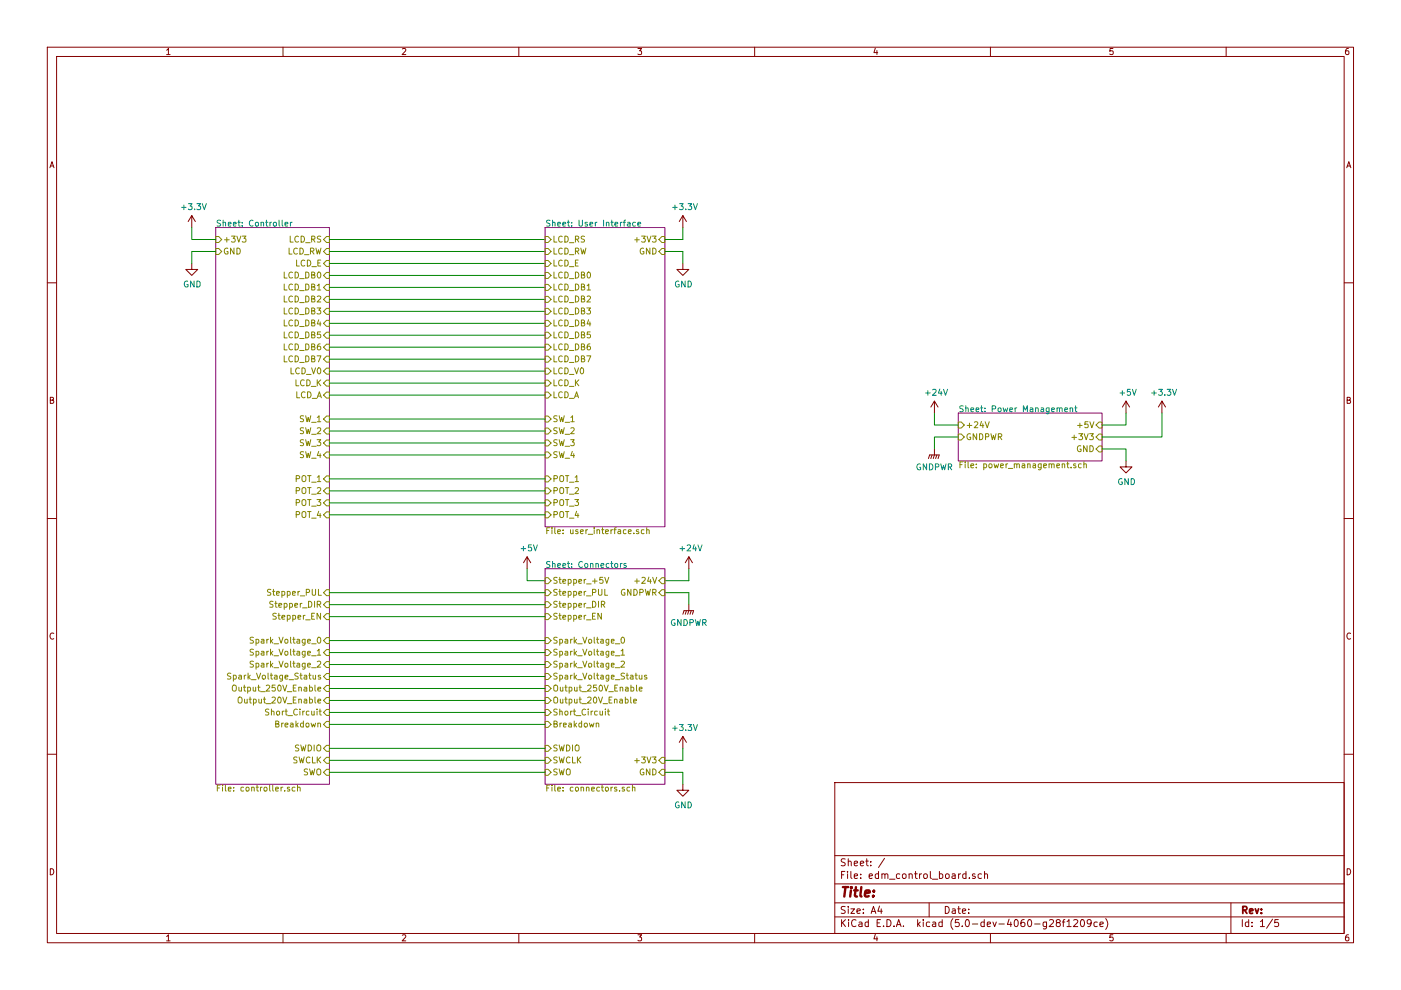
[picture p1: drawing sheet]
EESchema Schematic File Version 4
LIBS:edm_control_board-cache
EELAYER 26 0
EELAYER END
$Descr A4 11693 8268
encoding utf-8
Sheet 1 5
Title ""
Date ""
Rev ""
Comp ""
Comment1 ""
Comment2 ""
Comment3 ""
Comment4 ""
$EndDescr
$Sheet
S 1800 1900 950  4650
U 5A95285C
F0 "Controller" 50
F1 "controller.sch" 50
F2 "+3V3" I L 1800 2000 50 
F3 "GND" I L 1800 2100 50 
F4 "LCD_RS" I R 2750 2000 50 
F5 "LCD_RW" I R 2750 2100 50 
F6 "LCD_E" I R 2750 2200 50 
F7 "LCD_DB0" I R 2750 2300 50 
F8 "LCD_DB1" I R 2750 2400 50 
F9 "LCD_DB2" I R 2750 2500 50 
F10 "LCD_DB3" I R 2750 2600 50 
F11 "LCD_DB4" I R 2750 2700 50 
F12 "LCD_DB5" I R 2750 2800 50 
F13 "LCD_DB6" I R 2750 2900 50 
F14 "LCD_DB7" I R 2750 3000 50 
F15 "LCD_V0" I R 2750 3100 50 
F16 "LCD_K" I R 2750 3200 50 
F17 "LCD_A" I R 2750 3300 50 
F18 "POT_4" I R 2750 4300 50 
F19 "POT_3" I R 2750 4200 50 
F20 "POT_2" I R 2750 4100 50 
F21 "POT_1" I R 2750 4000 50 
F22 "SW_4" I R 2750 3800 50 
F23 "SW_3" I R 2750 3700 50 
F24 "SW_2" I R 2750 3600 50 
F25 "SW_1" I R 2750 3500 50 
F26 "Stepper_PUL" I R 2750 4950 50 
F27 "Stepper_DIR" I R 2750 5050 50 
F28 "Stepper_EN" I R 2750 5150 50 
F29 "Spark_Voltage_0" I R 2750 5350 50 
F30 "Spark_Voltage_1" I R 2750 5450 50 
F31 "Spark_Voltage_2" I R 2750 5550 50 
F32 "Spark_Voltage_Status" I R 2750 5650 50 
F33 "Output_250V_Enable" I R 2750 5750 50 
F34 "Output_20V_Enable" I R 2750 5850 50 
F35 "Short_Circuit" I R 2750 5950 50 
F36 "Breakdown" I R 2750 6050 50 
F37 "SWDIO" I R 2750 6250 50 
F38 "SWCLK" I R 2750 6350 50 
F39 "SWO" I R 2750 6450 50 
$EndSheet
$Sheet
S 8000 3450 1200 400 
U 5A89896C
F0 "Power Management" 50
F1 "power_management.sch" 50
F2 "+24V" I L 8000 3550 50 
F3 "GNDPWR" I L 8000 3650 50 
F4 "+3V3" I R 9200 3650 50 
F5 "+5V" I R 9200 3550 50 
F6 "GND" I R 9200 3750 50 
$EndSheet
$Comp
L power:GND #PWR017
U 1 1
P 5700 2200
F 0 "#PWR017" H 5700 1950 50  0001 C CNN
F 1 "GND" H 5705 2027 50  0000 C CNN
F 2 "" H 5700 2200 50  0001 C CNN
F 3 "" H 5700 2200 50  0001 C CNN
	1    5700 2200
	1    0    0    -1  
$EndComp
Wire Wire Line
	5700 2100 5700 2200
$Comp
L power:GND #PWR018
U 1 1
P 1600 2200
F 0 "#PWR018" H 1600 1950 50  0001 C CNN
F 1 "GND" H 1605 2027 50  0000 C CNN
F 2 "" H 1600 2200 50  0001 C CNN
F 3 "" H 1600 2200 50  0001 C CNN
	1    1600 2200
	1    0    0    -1  
$EndComp
Wire Wire Line
	1800 2100 1600 2100
Wire Wire Line
	1600 2100 1600 2200
$Comp
L power:+3.3V #PWR019
U 1 1
P 1600 1900
F 0 "#PWR019" H 1600 1750 50  0001 C CNN
F 1 "+3.3V" H 1615 2073 50  0000 C CNN
F 2 "" H 1600 1900 50  0001 C CNN
F 3 "" H 1600 1900 50  0001 C CNN
	1    1600 1900
	1    0    0    -1  
$EndComp
Wire Wire Line
	1600 1900 1600 2000
Wire Wire Line
	1600 2000 1800 2000
$Comp
L power:+3.3V #PWR020
U 1 1
P 5700 1900
F 0 "#PWR020" H 5700 1750 50  0001 C CNN
F 1 "+3.3V" H 5715 2073 50  0000 C CNN
F 2 "" H 5700 1900 50  0001 C CNN
F 3 "" H 5700 1900 50  0001 C CNN
	1    5700 1900
	1    0    0    -1  
$EndComp
Wire Wire Line
	5700 1900 5700 2000
Wire Wire Line
	5750 4950 5750 5050
Wire Wire Line
	5750 4750 5750 4850
$Comp
L power:GNDPWR #PWR021
U 1 1
P 5750 5050
F 0 "#PWR021" H 5750 4850 50  0001 C CNN
F 1 "GNDPWR" H 5750 4900 50  0000 C CNN
F 2 "" H 5750 5000 50  0001 C CNN
F 3 "" H 5750 5000 50  0001 C CNN
	1    5750 5050
	1    0    0    -1  
$EndComp
$Comp
L power:+24V #PWR022
U 1 1
P 5750 4750
F 0 "#PWR022" H 5750 4600 50  0001 C CNN
F 1 "+24V" H 5765 4923 50  0000 C CNN
F 2 "" H 5750 4750 50  0001 C CNN
F 3 "" H 5750 4750 50  0001 C CNN
	1    5750 4750
	1    0    0    -1  
$EndComp
Wire Wire Line
	8000 3650 7800 3650
Wire Wire Line
	7800 3650 7800 3750
Wire Wire Line
	7800 3450 7800 3550
Wire Wire Line
	7800 3550 8000 3550
$Comp
L power:GNDPWR #PWR023
U 1 1
P 7800 3750
F 0 "#PWR023" H 7800 3550 50  0001 C CNN
F 1 "GNDPWR" H 7800 3600 50  0000 C CNN
F 2 "" H 7800 3700 50  0001 C CNN
F 3 "" H 7800 3700 50  0001 C CNN
	1    7800 3750
	1    0    0    -1  
$EndComp
$Comp
L power:+24V #PWR024
U 1 1
P 7800 3450
F 0 "#PWR024" H 7800 3300 50  0001 C CNN
F 1 "+24V" H 7815 3623 50  0000 C CNN
F 2 "" H 7800 3450 50  0001 C CNN
F 3 "" H 7800 3450 50  0001 C CNN
	1    7800 3450
	1    0    0    -1  
$EndComp
$Comp
L power:+5V #PWR025
U 1 1
P 9400 3450
F 0 "#PWR025" H 9400 3300 50  0001 C CNN
F 1 "+5V" H 9415 3623 50  0000 C CNN
F 2 "" H 9400 3450 50  0001 C CNN
F 3 "" H 9400 3450 50  0001 C CNN
	1    9400 3450
	1    0    0    -1  
$EndComp
$Comp
L power:+3.3V #PWR026
U 1 1
P 9700 3450
F 0 "#PWR026" H 9700 3300 50  0001 C CNN
F 1 "+3.3V" H 9715 3623 50  0000 C CNN
F 2 "" H 9700 3450 50  0001 C CNN
F 3 "" H 9700 3450 50  0001 C CNN
	1    9700 3450
	1    0    0    -1  
$EndComp
$Comp
L power:GND #PWR027
U 1 1
P 9400 3850
F 0 "#PWR027" H 9400 3600 50  0001 C CNN
F 1 "GND" H 9405 3677 50  0000 C CNN
F 2 "" H 9400 3850 50  0001 C CNN
F 3 "" H 9400 3850 50  0001 C CNN
	1    9400 3850
	1    0    0    -1  
$EndComp
Wire Wire Line
	9200 3550 9400 3550
Wire Wire Line
	9400 3550 9400 3450
Wire Wire Line
	9200 3650 9700 3650
Wire Wire Line
	9700 3650 9700 3450
Wire Wire Line
	9200 3750 9400 3750
Wire Wire Line
	9400 3750 9400 3850
Wire Wire Line
	2750 2000 4550 2000
Wire Wire Line
	2750 2100 4550 2100
Wire Wire Line
	2750 2200 4550 2200
Wire Wire Line
	2750 2300 4550 2300
Wire Wire Line
	2750 2400 4550 2400
Wire Wire Line
	2750 2500 4550 2500
Wire Wire Line
	2750 2600 4550 2600
Wire Wire Line
	2750 2700 4550 2700
Wire Wire Line
	2750 2800 4550 2800
Wire Wire Line
	2750 2900 4550 2900
Wire Wire Line
	2750 3000 4550 3000
Wire Wire Line
	2750 3100 4550 3100
Wire Wire Line
	2750 3200 4550 3200
Wire Wire Line
	2750 3300 4550 3300
$Comp
L power:+5V #PWR028
U 1 1
P 4400 4750
F 0 "#PWR028" H 4400 4600 50  0001 C CNN
F 1 "+5V" H 4415 4923 50  0000 C CNN
F 2 "" H 4400 4750 50  0001 C CNN
F 3 "" H 4400 4750 50  0001 C CNN
	1    4400 4750
	1    0    0    -1  
$EndComp
Wire Wire Line
	5550 4850 5750 4850
Wire Wire Line
	5750 4950 5550 4950
Wire Wire Line
	4400 4750 4400 4850
Wire Wire Line
	4400 4850 4550 4850
$Sheet
S 4550 4750 1000 1800
U 5A952859
F0 "Connectors" 50
F1 "connectors.sch" 50
F2 "+24V" I R 5550 4850 50 
F3 "GNDPWR" I R 5550 4950 50 
F4 "Spark_Voltage_0" I L 4550 5350 50 
F5 "Spark_Voltage_1" I L 4550 5450 50 
F6 "Spark_Voltage_2" I L 4550 5550 50 
F7 "Spark_Voltage_Status" I L 4550 5650 50 
F8 "Output_250V_Enable" I L 4550 5750 50 
F9 "Output_20V_Enable" I L 4550 5850 50 
F10 "Short_Circuit" I L 4550 5950 50 
F11 "Breakdown" I L 4550 6050 50 
F12 "Stepper_PUL" I L 4550 4950 50 
F13 "Stepper_DIR" I L 4550 5050 50 
F14 "Stepper_EN" I L 4550 5150 50 
F15 "Stepper_+5V" I L 4550 4850 50 
F16 "SWDIO" I L 4550 6250 50 
F17 "SWCLK" I L 4550 6350 50 
F18 "SWO" I L 4550 6450 50 
F19 "GND" I R 5550 6450 50 
F20 "+3V3" I R 5550 6350 50 
$EndSheet
$Sheet
S 4550 1900 1000 2500
U 5A95285F
F0 "User Interface" 50
F1 "user_interface.sch" 50
F2 "+3V3" I R 5550 2000 50 
F3 "GND" I R 5550 2100 50 
F4 "LCD_RS" I L 4550 2000 50 
F5 "LCD_RW" I L 4550 2100 50 
F6 "LCD_E" I L 4550 2200 50 
F7 "LCD_DB0" I L 4550 2300 50 
F8 "LCD_DB1" I L 4550 2400 50 
F9 "LCD_DB2" I L 4550 2500 50 
F10 "LCD_DB3" I L 4550 2600 50 
F11 "LCD_DB4" I L 4550 2700 50 
F12 "LCD_DB5" I L 4550 2800 50 
F13 "LCD_DB6" I L 4550 2900 50 
F14 "LCD_DB7" I L 4550 3000 50 
F15 "LCD_V0" I L 4550 3100 50 
F16 "LCD_K" I L 4550 3200 50 
F17 "LCD_A" I L 4550 3300 50 
F18 "SW_1" I L 4550 3500 50 
F19 "SW_2" I L 4550 3600 50 
F20 "SW_3" I L 4550 3700 50 
F21 "SW_4" I L 4550 3800 50 
F22 "POT_1" I L 4550 4000 50 
F23 "POT_2" I L 4550 4100 50 
F24 "POT_3" I L 4550 4200 50 
F25 "POT_4" I L 4550 4300 50 
$EndSheet
Wire Wire Line
	2750 4950 4550 4950
Wire Wire Line
	4550 5050 2750 5050
Wire Wire Line
	2750 5150 4550 5150
Wire Wire Line
	2750 6050 4550 6050
Wire Wire Line
	4550 5950 2750 5950
Wire Wire Line
	2750 5850 4550 5850
Wire Wire Line
	4550 5750 2750 5750
Wire Wire Line
	2750 5650 4550 5650
Wire Wire Line
	4550 5550 2750 5550
Wire Wire Line
	2750 5450 4550 5450
Wire Wire Line
	4550 5350 2750 5350
Wire Wire Line
	2750 3500 4550 3500
Wire Wire Line
	4550 3600 2750 3600
Wire Wire Line
	2750 3700 4550 3700
Wire Wire Line
	4550 3800 2750 3800
Wire Wire Line
	2750 4000 4550 4000
Wire Wire Line
	4550 4100 2750 4100
Wire Wire Line
	2750 4200 4550 4200
Wire Wire Line
	4550 4300 2750 4300
Wire Wire Line
	5550 2000 5700 2000
Wire Wire Line
	5700 2100 5550 2100
Wire Wire Line
	2750 6250 4550 6250
Wire Wire Line
	4550 6350 2750 6350
Wire Wire Line
	2750 6450 4550 6450
$Comp
L power:GND #PWR062
U 1 1
P 5700 6550
F 0 "#PWR062" H 5700 6300 50  0001 C CNN
F 1 "GND" H 5705 6377 50  0000 C CNN
F 2 "" H 5700 6550 50  0001 C CNN
F 3 "" H 5700 6550 50  0001 C CNN
	1    5700 6550
	1    0    0    -1  
$EndComp
Wire Wire Line
	5700 6550 5700 6450
Wire Wire Line
	5700 6450 5550 6450
$Comp
L power:+3.3V #PWR0101
U 1 1
P 5700 6250
F 0 "#PWR0101" H 5700 6100 50  0001 C CNN
F 1 "+3.3V" H 5715 6423 50  0000 C CNN
F 2 "" H 5700 6250 50  0001 C CNN
F 3 "" H 5700 6250 50  0001 C CNN
	1    5700 6250
	1    0    0    -1  
$EndComp
Wire Wire Line
	5700 6250 5700 6350
Wire Wire Line
	5550 6350 5700 6350
$EndSCHEMATC
